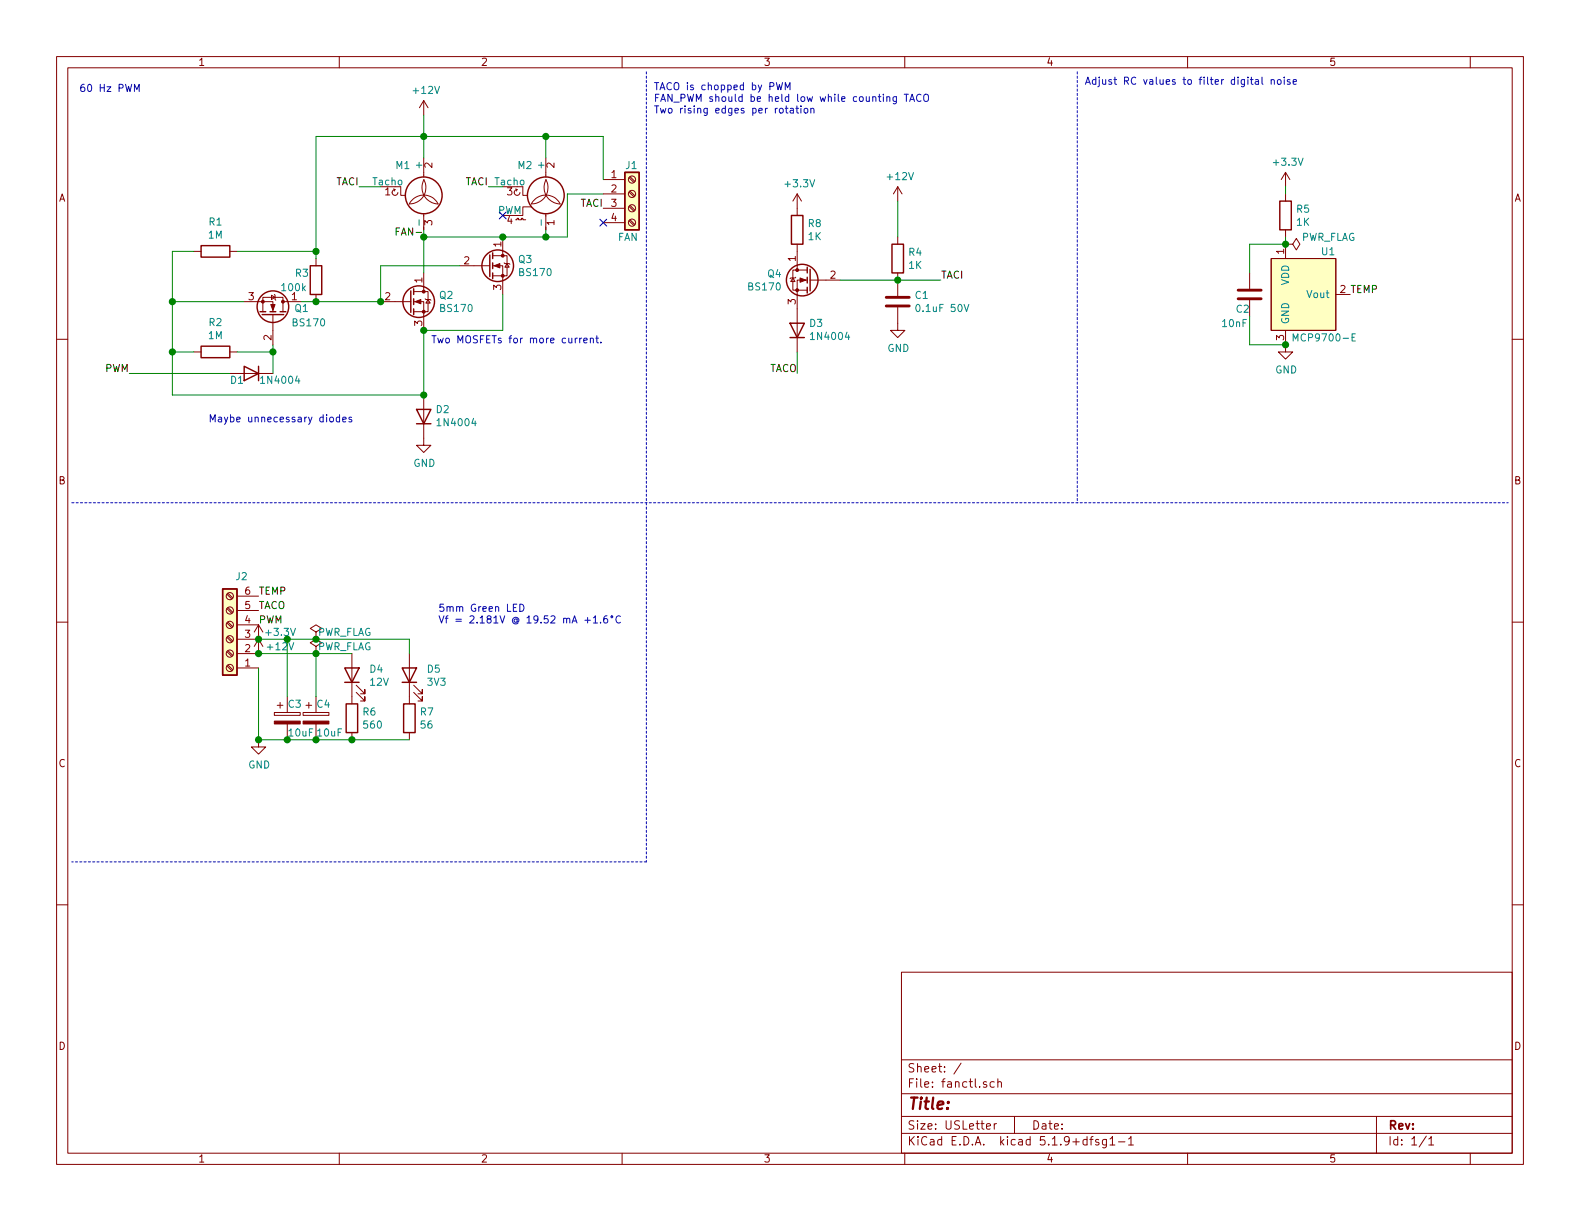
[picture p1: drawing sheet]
EESchema Schematic File Version 4
EELAYER 30 0
EELAYER END
$Descr USLetter 11000 8500
encoding utf-8
Sheet 1 1
Title ""
Date ""
Rev ""
Comp ""
Comment1 ""
Comment2 ""
Comment3 ""
Comment4 ""
$EndDescr
$Comp
L power:+12V #PWR01
U 1 1
P 2950 800
F 0 "#PWR01" H 2950 650 50  0001 C CNN
F 1 "+12V" H 2965 973 50  0000 C CNN
F 2 "" H 2950 800 50  0001 C CNN
F 3 "" H 2950 800 50  0001 C CNN
	1    2950 800 
	1    0    0    -1  
$EndComp
$Comp
L Motor:Fan_3pin M1
U 1 1
P 2950 1300
F 0 "M1" H 2750 1450 50  0000 L CNN
F 1 "FAN" H 2500 1150 50  0001 L CNN
F 2 "Connector_Molex:Molex_KK-254_AE-6410-03A_1x03_P2.54mm_Vertical" H 2950 1210 50  0001 C CNN
F 3 "http://www.hardwarecanucks.com/forum/attachments/new-builds/16287d1330775095-help-chassis-power-fan-connectors-motherboard-asus_p8z68.jpg" H 2950 1210 50  0001 C CNN
	1    2950 1300
	1    0    0    -1  
$EndComp
$Comp
L Transistor_FET:BS170 Q2
U 1 1
P 2850 2100
F 0 "Q2" H 3054 2146 50  0000 L CNN
F 1 "BS170" H 3054 2055 50  0000 L CNN
F 2 "Package_TO_SOT_THT:TO-92_Inline" H 3050 2025 50  0001 L CIN
F 3 "https://www.onsemi.com/pub/Collateral/BS170-D.PDF" H 2850 2100 50  0001 L CNN
	1    2850 2100
	1    0    0    -1  
$EndComp
$Comp
L power:GND #PWR02
U 1 1
P 2950 3050
F 0 "#PWR02" H 2950 2800 50  0001 C CNN
F 1 "GND" H 2955 2877 50  0000 C CNN
F 2 "" H 2950 3050 50  0001 C CNN
F 3 "" H 2950 3050 50  0001 C CNN
	1    2950 3050
	1    0    0    -1  
$EndComp
Wire Wire Line
	2950 1600 2950 1650
$Comp
L Transistor_FET:BS170 Q1
U 1 1
P 1900 2200
F 0 "Q1" V 1950 2400 50  0000 C CNN
F 1 "BS170" V 1850 2450 50  0000 C CNN
F 2 "Package_TO_SOT_THT:TO-92_Inline" H 2100 2125 50  0001 L CIN
F 3 "https://www.onsemi.com/pub/Collateral/BS170-D.PDF" H 1900 2200 50  0001 L CNN
	1    1900 2200
	0    1    -1   0   
$EndComp
$Comp
L Device:R R1
U 1 1
P 1500 1750
F 0 "R1" V 1293 1750 50  0000 C CNN
F 1 "1M" V 1384 1750 50  0000 C CNN
F 2 "Resistor_THT:R_Axial_DIN0207_L6.3mm_D2.5mm_P7.62mm_Horizontal" V 1430 1750 50  0001 C CNN
F 3 "~" H 1500 1750 50  0001 C CNN
	1    1500 1750
	0    1    1    0   
$EndComp
Wire Wire Line
	2950 800  2950 950 
$Comp
L Device:R R3
U 1 1
P 2200 1950
F 0 "R3" H 2050 2000 50  0000 L CNN
F 1 "100k" H 1950 1900 50  0000 L CNN
F 2 "Resistor_THT:R_Axial_DIN0207_L6.3mm_D2.5mm_P7.62mm_Horizontal" V 2130 1950 50  0001 C CNN
F 3 "~" H 2200 1950 50  0001 C CNN
	1    2200 1950
	1    0    0    -1  
$EndComp
Connection ~ 2950 950 
Wire Wire Line
	2950 950  2950 1100
$Comp
L Diode:1N4004 D2
U 1 1
P 2950 2900
F 0 "D2" V 2996 2820 50  0000 R CNN
F 1 "1N4004" V 2905 2820 50  0000 R CNN
F 2 "Diode_THT:D_DO-41_SOD81_P10.16mm_Horizontal" H 2950 2725 50  0001 C CNN
F 3 "http://www.vishay.com/docs/88503/1n4001.pdf" H 2950 2900 50  0001 C CNN
	1    2950 2900
	0    -1   -1   0   
$EndComp
$Comp
L Diode:1N4004 D1
U 1 1
P 1750 2600
F 0 "D1" H 1850 2650 50  0000 C CNN
F 1 "1N4004" H 1550 2650 50  0000 C CNN
F 2 "Diode_THT:D_DO-41_SOD81_P10.16mm_Horizontal" H 1750 2425 50  0001 C CNN
F 3 "http://www.vishay.com/docs/88503/1n4001.pdf" H 1750 2600 50  0001 C CNN
	1    1750 2600
	-1   0    0    1   
$EndComp
$Comp
L Transistor_FET:BS170 Q3
U 1 1
P 3400 1850
F 0 "Q3" H 3604 1896 50  0000 L CNN
F 1 "BS170" H 3604 1805 50  0000 L CNN
F 2 "Package_TO_SOT_THT:TO-92_Inline" H 3600 1775 50  0001 L CIN
F 3 "https://www.onsemi.com/pub/Collateral/BS170-D.PDF" H 3400 1850 50  0001 L CNN
	1    3400 1850
	1    0    0    -1  
$EndComp
Wire Wire Line
	3200 1850 2650 1850
Wire Wire Line
	2650 1850 2650 2100
Wire Wire Line
	3500 2050 3500 2300
Wire Wire Line
	3500 2300 2950 2300
Wire Wire Line
	3500 1650 2950 1650
Connection ~ 2950 1650
Wire Wire Line
	2950 1650 2950 1900
Text Notes 3000 2400 0    50   ~ 0
Two MOSFETs for more current.
$Comp
L Device:R R2
U 1 1
P 1500 2450
F 0 "R2" V 1293 2450 50  0000 C CNN
F 1 "1M" V 1384 2450 50  0000 C CNN
F 2 "Resistor_THT:R_Axial_DIN0207_L6.3mm_D2.5mm_P7.62mm_Horizontal" V 1430 2450 50  0001 C CNN
F 3 "~" H 1500 2450 50  0001 C CNN
	1    1500 2450
	0    1    1    0   
$EndComp
Wire Wire Line
	2950 2300 2950 2750
Connection ~ 2950 2300
Wire Wire Line
	1700 2100 1200 2100
Connection ~ 1200 2100
Wire Wire Line
	1200 2100 1200 1750
Wire Wire Line
	2100 2100 2200 2100
Connection ~ 2200 2100
Wire Wire Line
	2200 1750 2200 1800
Text Notes 1450 2950 0    50   ~ 0
Maybe unnecessary diodes
$Comp
L Device:R R4
U 1 1
P 6250 1800
F 0 "R4" H 6320 1846 50  0000 L CNN
F 1 "1K" H 6320 1755 50  0000 L CNN
F 2 "Resistor_THT:R_Axial_DIN0207_L6.3mm_D2.5mm_P7.62mm_Horizontal" V 6180 1800 50  0001 C CNN
F 3 "~" H 6250 1800 50  0001 C CNN
	1    6250 1800
	1    0    0    -1  
$EndComp
$Comp
L Device:C C1
U 1 1
P 6250 2100
F 0 "C1" H 6365 2146 50  0000 L CNN
F 1 "0.1uF 50V" H 6365 2055 50  0000 L CNN
F 2 "Capacitor_THT:C_Disc_D4.7mm_W2.5mm_P5.00mm" H 6288 1950 50  0001 C CNN
F 3 "~" H 6250 2100 50  0001 C CNN
	1    6250 2100
	1    0    0    -1  
$EndComp
Connection ~ 6250 1950
$Comp
L power:GND #PWR05
U 1 1
P 6250 2250
F 0 "#PWR05" H 6250 2000 50  0001 C CNN
F 1 "GND" H 6255 2077 50  0000 C CNN
F 2 "" H 6250 2250 50  0001 C CNN
F 3 "" H 6250 2250 50  0001 C CNN
	1    6250 2250
	1    0    0    -1  
$EndComp
$Comp
L Transistor_FET:BS170 Q4
U 1 1
P 5650 1950
F 0 "Q4" H 5855 1996 50  0000 L CNN
F 1 "BS170" H 5855 1905 50  0000 L CNN
F 2 "Package_TO_SOT_THT:TO-92_Inline" H 5850 1875 50  0001 L CIN
F 3 "https://www.onsemi.com/pub/Collateral/BS170-D.PDF" H 5650 1950 50  0001 L CNN
	1    5650 1950
	-1   0    0    -1  
$EndComp
Wire Wire Line
	5850 1950 6250 1950
$Comp
L power:+3.3V #PWR03
U 1 1
P 5550 1450
F 0 "#PWR03" H 5550 1300 50  0001 C CNN
F 1 "+3.3V" H 5565 1623 50  0000 C CNN
F 2 "" H 5550 1450 50  0001 C CNN
F 3 "" H 5550 1450 50  0001 C CNN
	1    5550 1450
	1    0    0    -1  
$EndComp
Text Label 5550 2600 2    50   ~ 0
TACO
$Comp
L Diode:1N4004 D3
U 1 1
P 5550 2300
F 0 "D3" V 5596 2220 50  0000 R CNN
F 1 "1N4004" V 5505 2220 50  0000 R CNN
F 2 "Diode_THT:D_DO-41_SOD81_P10.16mm_Horizontal" H 5550 2125 50  0001 C CNN
F 3 "http://www.vishay.com/docs/88503/1n4001.pdf" H 5550 2300 50  0001 C CNN
	1    5550 2300
	0    -1   -1   0   
$EndComp
Wire Wire Line
	5550 2600 5550 2450
Wire Wire Line
	1200 2100 1200 2450
Wire Wire Line
	1650 1750 2200 1750
Wire Wire Line
	1900 2400 1900 2450
Wire Wire Line
	1350 1750 1200 1750
Wire Wire Line
	1650 2450 1900 2450
Connection ~ 1900 2450
Wire Wire Line
	1900 2450 1900 2600
Wire Wire Line
	1350 2450 1200 2450
Connection ~ 1200 2450
Wire Wire Line
	1200 2450 1200 2750
$Comp
L power:+12V #PWR04
U 1 1
P 6250 1400
F 0 "#PWR04" H 6250 1250 50  0001 C CNN
F 1 "+12V" H 6265 1573 50  0000 C CNN
F 2 "" H 6250 1400 50  0001 C CNN
F 3 "" H 6250 1400 50  0001 C CNN
	1    6250 1400
	1    0    0    -1  
$EndComp
Wire Wire Line
	6250 1400 6250 1650
Wire Wire Line
	2200 2100 2650 2100
Connection ~ 2650 2100
Wire Wire Line
	1200 2750 2950 2750
Connection ~ 2950 2750
Wire Wire Line
	2200 1750 2200 950 
Connection ~ 2200 1750
Text Notes 4550 800  0    50   ~ 0
TACO is chopped by PWM\nFAN_PWM should be held low while counting TACO\nTwo rising edges per rotation
Wire Wire Line
	900  2600 1600 2600
$Comp
L fanctl-rescue:MCP9700-E-synack-common U1
U 1 1
P 8950 2050
F 0 "U1" H 9300 2350 50  0000 R CNN
F 1 "MCP9700-E" H 9450 1750 50  0000 R CNN
F 2 "Package_TO_SOT_THT:TO-92_Inline" H 9950 1900 50  0001 C CNN
F 3 "https://ww1.microchip.com/downloads/en/DeviceDoc/20001942G.pdf" H 8950 2050 50  0001 C CNN
	1    8950 2050
	1    0    0    -1  
$EndComp
Text Label 9400 2050 0    50   ~ 0
TEMP
$Comp
L Device:C C2
U 1 1
P 8700 2050
F 0 "C2" H 8600 1950 50  0000 L CNN
F 1 "10nF" H 8500 1850 50  0000 L CNN
F 2 "Capacitor_THT:C_Disc_D4.7mm_W2.5mm_P5.00mm" H 8738 1900 50  0001 C CNN
F 3 "~" H 8700 2050 50  0001 C CNN
	1    8700 2050
	1    0    0    -1  
$EndComp
Wire Wire Line
	8700 1900 8700 1700
Wire Wire Line
	8700 1700 8950 1700
Wire Wire Line
	8700 2200 8700 2400
Wire Wire Line
	8700 2400 8950 2400
$Comp
L power:+3.3V #PWR06
U 1 1
P 8950 1300
F 0 "#PWR06" H 8950 1150 50  0001 C CNN
F 1 "+3.3V" H 8965 1473 50  0000 C CNN
F 2 "" H 8950 1300 50  0001 C CNN
F 3 "" H 8950 1300 50  0001 C CNN
	1    8950 1300
	1    0    0    -1  
$EndComp
$Comp
L power:GND #PWR07
U 1 1
P 8950 2400
F 0 "#PWR07" H 8950 2150 50  0001 C CNN
F 1 "GND" H 8955 2227 50  0000 C CNN
F 2 "" H 8950 2400 50  0001 C CNN
F 3 "" H 8950 2400 50  0001 C CNN
	1    8950 2400
	1    0    0    -1  
$EndComp
Connection ~ 8950 2400
$Comp
L Device:R R5
U 1 1
P 8950 1500
F 0 "R5" H 9020 1546 50  0000 L CNN
F 1 "1K" H 9020 1455 50  0000 L CNN
F 2 "Resistor_THT:R_Axial_DIN0207_L6.3mm_D2.5mm_P7.62mm_Horizontal" V 8880 1500 50  0001 C CNN
F 3 "~" H 8950 1500 50  0001 C CNN
	1    8950 1500
	1    0    0    -1  
$EndComp
Text Notes 7550 600  0    50   ~ 0
Adjust RC values to filter digital noise
$Comp
L power:+12V #PWR09
U 1 1
P 1800 4550
F 0 "#PWR09" H 1800 4400 50  0001 C CNN
F 1 "+12V" H 1950 4600 50  0000 C CNN
F 2 "" H 1800 4550 50  0001 C CNN
F 3 "" H 1800 4550 50  0001 C CNN
	1    1800 4550
	1    0    0    -1  
$EndComp
$Comp
L power:+3.3V #PWR08
U 1 1
P 1800 4450
F 0 "#PWR08" H 1800 4300 50  0001 C CNN
F 1 "+3.3V" H 1950 4500 50  0000 C CNN
F 2 "" H 1800 4450 50  0001 C CNN
F 3 "" H 1800 4450 50  0001 C CNN
	1    1800 4450
	1    0    0    -1  
$EndComp
Text Label 1800 4250 0    50   ~ 0
TACO
Text Label 1800 4350 0    50   ~ 0
PWM
Wire Wire Line
	1800 4550 2200 4550
Wire Wire Line
	1800 4450 2000 4450
Wire Wire Line
	2850 4450 2850 4550
$Comp
L Device:R R6
U 1 1
P 2450 5000
F 0 "R6" H 2520 5046 50  0000 L CNN
F 1 "560" H 2520 4955 50  0000 L CNN
F 2 "Resistor_THT:R_Axial_DIN0207_L6.3mm_D2.5mm_P7.62mm_Horizontal" V 2380 5000 50  0001 C CNN
F 3 "~" H 2450 5000 50  0001 C CNN
	1    2450 5000
	1    0    0    -1  
$EndComp
$Comp
L Device:R R7
U 1 1
P 2850 5000
F 0 "R7" H 2920 5046 50  0000 L CNN
F 1 "56" H 2920 4955 50  0000 L CNN
F 2 "Resistor_THT:R_Axial_DIN0207_L6.3mm_D2.5mm_P7.62mm_Horizontal" V 2780 5000 50  0001 C CNN
F 3 "~" H 2850 5000 50  0001 C CNN
	1    2850 5000
	1    0    0    -1  
$EndComp
$Comp
L Device:LED D5
U 1 1
P 2850 4700
F 0 "D5" V 2889 4582 50  0000 R CNN
F 1 "3V3" V 2798 4582 50  0000 R CNN
F 2 "LED_THT:LED_D5.0mm" H 2850 4700 50  0001 C CNN
F 3 "~" H 2850 4700 50  0001 C CNN
	1    2850 4700
	0    -1   -1   0   
$EndComp
$Comp
L Device:LED D4
U 1 1
P 2450 4700
F 0 "D4" V 2489 4582 50  0000 R CNN
F 1 "12V" V 2398 4582 50  0000 R CNN
F 2 "LED_THT:LED_D5.0mm" H 2450 4700 50  0001 C CNN
F 3 "~" H 2450 4700 50  0001 C CNN
	1    2450 4700
	0    -1   -1   0   
$EndComp
Text Label 900  2600 2    50   ~ 0
PWM
Text Label 6550 1950 0    50   ~ 0
TACI
Wire Wire Line
	6550 1950 6250 1950
$Comp
L Motor:Fan_4pin M2
U 1 1
P 3800 1400
F 0 "M2" H 3600 1650 50  0000 L CNN
F 1 "FAN" H 3850 1250 50  0001 L CNN
F 2 "Connector_Molex:Molex_KK-254_AE-6410-04A_1x04_P2.54mm_Vertical" H 3800 1410 50  0001 C CNN
F 3 "http://www.formfactors.org/developer%5Cspecs%5Crev1_2_public.pdf" H 3800 1410 50  0001 C CNN
	1    3800 1400
	1    0    0    -1  
$EndComp
Wire Wire Line
	3500 1650 3800 1650
Connection ~ 3500 1650
Wire Wire Line
	2200 950  2950 950 
Wire Wire Line
	3800 950  2950 950 
Text Label 3400 1300 2    50   ~ 0
TACI
NoConn ~ 3500 1500
Wire Wire Line
	3800 1600 3800 1650
Wire Wire Line
	3800 950  3800 1100
Connection ~ 3800 950 
Text Label 4200 1450 2    50   ~ 0
TACI
Text Label 2500 1300 2    50   ~ 0
TACI
Wire Wire Line
	2500 1300 2650 1300
Wire Wire Line
	3400 1300 3500 1300
Wire Wire Line
	2000 4850 2000 4450
Connection ~ 2000 4450
Wire Wire Line
	2000 4450 2200 4450
Wire Wire Line
	2200 4550 2200 4850
Connection ~ 2200 4550
Wire Wire Line
	2200 4550 2450 4550
Wire Wire Line
	1800 4650 1800 5150
Connection ~ 2450 5150
Wire Wire Line
	2450 5150 2850 5150
$Comp
L power:GND #PWR010
U 1 1
P 1800 5150
F 0 "#PWR010" H 1800 4900 50  0001 C CNN
F 1 "GND" H 1805 4977 50  0000 C CNN
F 2 "" H 1800 5150 50  0001 C CNN
F 3 "" H 1800 5150 50  0001 C CNN
	1    1800 5150
	1    0    0    -1  
$EndComp
Connection ~ 1800 5150
Wire Notes Line
	7500 500  7500 3500
Wire Notes Line
	4500 6000 500  6000
Wire Notes Line
	4500 500  4500 6000
$Comp
L Connector:Screw_Terminal_01x06 J2
U 1 1
P 1600 4450
F 0 "J2" H 1518 4017 50  0000 C CNN
F 1 "Screw_Terminal_01x06" H 1518 4016 50  0001 C CNN
F 2 "TerminalBlock:TerminalBlock_bornier-6_P5.08mm" H 1600 4450 50  0001 C CNN
F 3 "~" H 1600 4450 50  0001 C CNN
	1    1600 4450
	-1   0    0    1   
$EndComp
Connection ~ 1800 4550
Connection ~ 1800 4450
Text Label 1800 4150 0    50   ~ 0
TEMP
$Comp
L power:PWR_FLAG #FLG0101
U 1 1
P 2200 4450
F 0 "#FLG0101" H 2200 4525 50  0001 C CNN
F 1 "PWR_FLAG" H 2400 4500 50  0000 C CNN
F 2 "" H 2200 4450 50  0001 C CNN
F 3 "~" H 2200 4450 50  0001 C CNN
	1    2200 4450
	1    0    0    -1  
$EndComp
Connection ~ 2200 4450
Wire Wire Line
	2200 4450 2850 4450
$Comp
L power:PWR_FLAG #FLG0102
U 1 1
P 2200 4550
F 0 "#FLG0102" H 2200 4625 50  0001 C CNN
F 1 "PWR_FLAG" H 2400 4600 50  0000 C CNN
F 2 "" H 2200 4550 50  0001 C CNN
F 3 "~" H 2200 4550 50  0001 C CNN
	1    2200 4550
	1    0    0    -1  
$EndComp
Wire Wire Line
	8950 1300 8950 1350
Wire Wire Line
	8950 1650 8950 1700
Connection ~ 8950 1700
$Comp
L power:PWR_FLAG #FLG0103
U 1 1
P 8950 1700
F 0 "#FLG0103" H 8950 1775 50  0001 C CNN
F 1 "PWR_FLAG" V 8900 2000 50  0000 C CNN
F 2 "" H 8950 1700 50  0001 C CNN
F 3 "~" H 8950 1700 50  0001 C CNN
	1    8950 1700
	0    1    1    0   
$EndComp
Wire Wire Line
	1800 5150 2000 5150
$Comp
L Device:CP C3
U 1 1
P 2000 5000
F 0 "C3" H 2000 5100 50  0000 L CNN
F 1 "10uF" H 2000 4900 50  0000 L CNN
F 2 "Capacitor_THT:CP_Radial_Tantal_D5.0mm_P2.50mm" H 2038 4850 50  0001 C CNN
F 3 "~" H 2000 5000 50  0001 C CNN
	1    2000 5000
	1    0    0    -1  
$EndComp
Connection ~ 2000 5150
Wire Wire Line
	2000 5150 2200 5150
Connection ~ 2200 5150
Wire Wire Line
	2200 5150 2450 5150
$Comp
L Device:CP C4
U 1 1
P 2200 5000
F 0 "C4" H 2200 5100 50  0000 L CNN
F 1 "10uF" H 2200 4900 50  0000 L CNN
F 2 "Capacitor_THT:CP_Radial_Tantal_D5.0mm_P2.50mm" H 2238 4850 50  0001 C CNN
F 3 "~" H 2200 5000 50  0001 C CNN
	1    2200 5000
	1    0    0    -1  
$EndComp
$Comp
L Connector:Screw_Terminal_01x04 J1
U 1 1
P 4400 1350
F 0 "J1" H 4350 1550 50  0000 L CNN
F 1 "FAN" H 4300 1050 50  0000 L CNN
F 2 "TerminalBlock:TerminalBlock_bornier-4_P5.08mm" H 4400 1350 50  0001 C CNN
F 3 "~" H 4400 1350 50  0001 C CNN
	1    4400 1350
	1    0    0    -1  
$EndComp
NoConn ~ 4200 1550
Wire Wire Line
	4200 950  4200 1250
Wire Wire Line
	3800 950  4200 950 
Wire Wire Line
	3800 1650 3950 1650
Wire Wire Line
	3950 1650 3950 1350
Wire Wire Line
	3950 1350 4200 1350
Connection ~ 3800 1650
$Comp
L Device:R R8
U 1 1
P 5550 1600
F 0 "R8" H 5620 1646 50  0000 L CNN
F 1 "1K" H 5620 1555 50  0000 L CNN
F 2 "Resistor_THT:R_Axial_DIN0207_L6.3mm_D2.5mm_P7.62mm_Horizontal" V 5480 1600 50  0001 C CNN
F 3 "~" H 5550 1600 50  0001 C CNN
	1    5550 1600
	1    0    0    -1  
$EndComp
Text Label 2950 1650 2    50   ~ 0
FAN-
Text Notes 550  650  0    50   ~ 0
60 Hz PWM
Text Notes 3050 4350 0    50   ~ 0
5mm Green LED\nVf = 2.181V @ 19.52 mA +1.6°C
Wire Notes Line
	500  3500 10500 3500
$EndSCHEMATC
